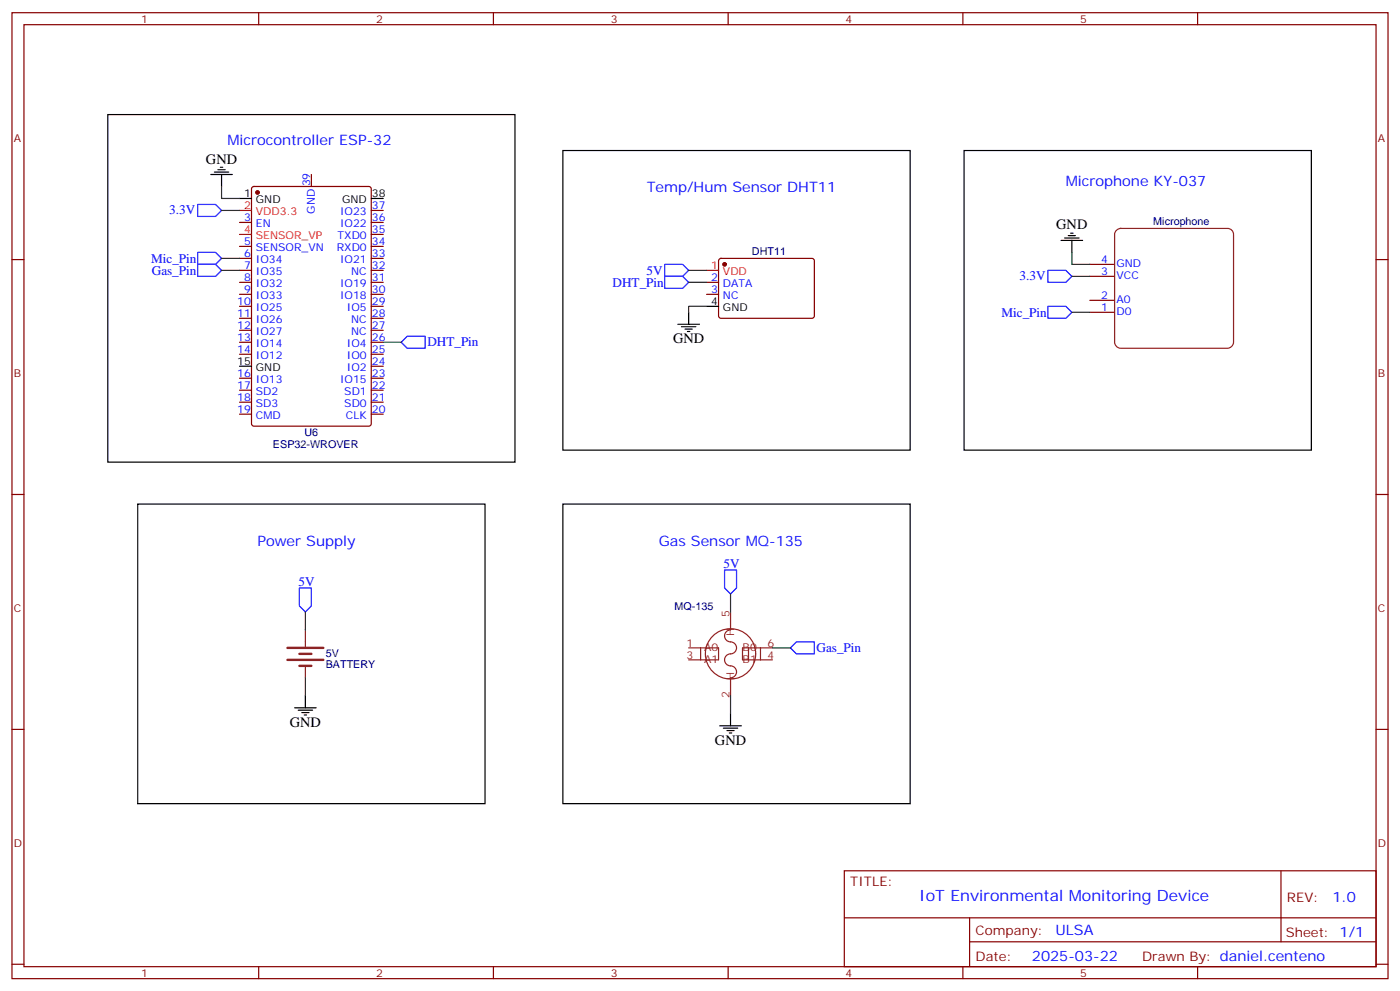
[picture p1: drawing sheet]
<svg xmlns="http://www.w3.org/2000/svg" width="412mm" height="292mm" viewBox="0 0 412 292" stroke-linecap="round" stroke-linejoin="round" font-family="sans-serif">
<g fill="none" stroke="#870000" stroke-width=".35">
<path d="M3.5 3.7h405.4v284.4h-405.4zM7.1 7.3h398.2v277.3h-398.2zM76.2 3.7v3.6M145.3 3.7v3.6M214.5 3.7v3.6M283.6 3.7v3.6M352.8 3.7v3.6M74.3 55.1l.5-.2h33.9l.6 .4 .1 69.4-.5 .7h-34.1l-.7-.4v-69.4zM91.7 51.4v3.5M3.5 76.4h3.6M70.6 65.5h3.5M70.6 72.5h3.5"/>
<path d="M70.6 76.1h3.5M70.6 79.6h3.5M109.4 65.5h3.5M109.4 72.5h3.5M109.4 76.1h3.5M109.4 79.6h3.5M109.4 69h3.5M109.4 61.9h3.5M211.9 76.3l.5-.2h27.1l.4 .7-.1 16.5-.6 .4-27.1-.1-.4-.6v-16.2zM321 77.8h7.1M405.3 76.4h3.6M70.6 83.1h3.5"/>
<path d="M70.6 86.6h3.5M70.6 90.2h3.5M70.6 93.7h3.5M70.6 97.2h3.5M109.4 83.1h3.5M109.4 86.6h3.5M109.4 90.2h3.5M109.4 93.7h3.5M109.4 97.2h3.5M208.1 83.1h3.6M208.1 86.6h3.6M321 91.9h7.1"/>
<path d="M321 88.4h7.1M321 81.4h7.1M70.6 100.8h3.5M70.6 104.3h3.5M70.6 111.3h3.5M70.6 114.9h3.5M70.6 118.4h3.5M109.4 100.8h3.5M109.4 104.3h3.5M109.4 111.3h3.5M109.4 114.9h3.5M109.4 118.4h3.5"/>
<path d="M109.4 107.8h3.5M70.6 121.9h3.5M109.4 121.9h3.5M3.5 145.6h3.6M405.3 145.6h3.6M3.5 214.7h3.6M405.3 214.7h3.6M248.7 256.3h156.6v28.3h-156.6zM377.3 256.4v20.8M248.7 270.2h156.5M285.6 277.2h119.6M285.6 270.2v14.1"/>
<path d="M3.5 283.8h3.6M76.2 284.6v3.5M145.3 284.6v3.5M214.5 284.6v3.5M283.6 284.6v3.5M352.8 284.6v3.5M405.3 283.8h3.6"/>
</g>
<g fill="#870000" stroke="#870000" stroke-width=".35">
<circle cx="213.4" cy="77.8" r=".53"/>
<circle cx="75.8" cy="56.7" r=".53"/>
</g>
<path d="M70.6 61.9h3.5M70.6 69h3.5M208.1 79.6h3.6" fill="none" stroke="#f00" stroke-width=".35"/>
<g fill="none" stroke="#000" stroke-width=".35">
<path d="M31.7 33.7h120v102.3h-120zM62.1 51.4h6.3M63.1 50.7h4.3M64.2 50h2.1M64.9 49.2h.7M65.3 51.4v3.5M70.6 58.4h3.5M109.4 58.4h3.5M165.8 44.3h102.3v88.2h-102.3zM284 44.3h102.3v88.2h-102.3zM312.6 70.8h6.3M313.6 70.1h4.3"/>
<path d="M314.7 69.4h2.1M315.4 68.7h.7M315.7 70.8v3.5M199.7 95.5h6.3M200.7 96.2h4.3M201.8 96.9h2.1M202.5 97.6h.7M202.8 91.9v3.6M208.1 90.2h3.6M70.6 107.8h3.5M40.6 148.4h102.3v88.2h-102.3zM165.8 148.4h102.3v88.2h-102.3z"/>
<path d="M86.8 208.4h6.3M87.8 209.1h4.3M88.9 209.8h2.1M89.6 210.5h.7M90 204.8v3.6M212 213.6h6.4M213.1 214.3h4.2M214.1 215.1h2.2M214.8 215.8h.7M215.2 210.1v3.5"/>
</g>
<g fill="none" stroke="#8c2424" stroke-width=".35">
<path d="M328.9 67.8l1.2-.6h31.5a1.76 1.76 0 0 1 1.8 1.8v31.8a1.89 1.89 0 0 1-1.8 1.7h-31.5a1.89 1.89 0 0 1-1.8-1.7v-31.8zM90 185.4v5M90 196v3.5M202.8 190.7h8.9v3.5h-8.9M206.4 190.7v3.5M215.2 180.1v5.3a1.82 1.82 0 0 0-1.8 2.1 1.82 1.82 0 0 0 2.3 1.5 1.83 1.83 0 0 1 1.2 2.2 1.83 1.83 0 0 1-2.2 1.3 1.83 1.83 0 0 0-1.2 2.3 1.83 1.83 0 0 0 2.2 1.3 1.76 1.76 0 0 1 1.2 1.9 1.76 1.76 0 0 1-1.7 1.5v5.3M220.5 190.7v3.5M224 190.7v3.5M227.5 190.7h-8.8v3.5h8.8"/>
<circle cx="215.2" cy="192.5" r="7.4"/>
</g>
<path d="M58.2 60.2h5.3l1.8 1.7-1.8 1.8h-5.3zM58.2 74.3h5.3l1.8 1.8-1.8 1.7h-5.3zM58.2 77.8h5.3l1.8 1.8-1.8 1.8h-5.3zM195.8 77.8h5.3l1.7 1.8-1.7 1.8h-5.3zM308.7 79.6h5.3l1.7 1.8-1.7 1.7h-5.3zM195.8 81.4h5.3l1.7 1.7-1.7 1.8h-5.3zM308.7 90.2h5.3l1.7 1.7-1.7 1.8h-5.3zM118.2 100.8l1.7-1.8h5.3v3.5h-5.3zM88.2 173.1h3.5v5.3l-1.7 1.7-1.8-1.7zM213.4 167.8h3.6v5.3l-1.8 1.7-1.8-1.7zM232.8 190.7l1.8-1.8h5.3v3.6h-5.3z" fill="none" stroke="#00f" stroke-width=".35"/>
<path d="M84.7 190.7h10.5M84.7 194.2h10.5M88.2 192.5h3.5M88.2 196h3.5" fill="none" stroke="#8c2424" stroke-width=".71"/>
<g fill="none" stroke="#008700" stroke-width=".35">
<path d="M65.3 54.9v3.5h5.3M65.3 79.6h5.3M65.3 61.9h5.3M65.3 76.1h5.3M202.8 79.6h5.3M315.7 74.3v3.5h5.3M202.8 83.1h5.3M208.1 90.2h-5.3v1.7M315.7 81.4h5.3M315.7 91.9h5.3M112.9 100.8h5.3M215.2 174.8v5.3"/>
<path d="M90 180.1v5.3M90 199.5v5.3M227.5 190.7h5.3M215.2 204.8v5.3"/>
</g>
<text font-size="4.6" fill="#00f" x="270.8" y="265.4">IoT Environmental Monitoring Device</text>
<g font-size="4.2" fill="#00f">
<text x="67" y="42.5">Microcontroller ESP-32</text>
<text x="190.5" y="56.7">Temp/Hum Sensor DHT11</text>
<text x="314" y="54.9">Microphone KY-037</text>
<text x="75.8" y="160.7">Power Supply</text>
<text x="194" y="160.7">Gas Sensor MQ-135</text>
<text x="392.5" y="265.6">1.0</text>
<text x="310.9" y="275.2">ULSA</text>
<text x="304" y="283">2025-03-22</text>
</g>
<g font-size="4.2">
<text x="60.7" y="48.1">GND</text>
<text x="311.1" y="67.5">GND</text>
<text x="198.3" y="101.1">GND</text>
<text x="85.4" y="214">GND</text>
<text x="210.6" y="219.3">GND</text>
</g>
<g font-size="3.9" fill="#00f">
<text x="49.9" y="63.1">3.3V</text>
<text x="44.5" y="77.5">Mic_Pin</text>
<text x="44.7" y="81">Gas_Pin</text>
<text x="190.5" y="80.9">5V</text>
<text x="300.3" y="82.5">3.3V</text>
<text x="180.5" y="84.4">DHT_Pin</text>
<text x="295" y="93.2">Mic_Pin</text>
<text x="125.9" y="102">DHT_Pin</text>
<text x="213.2" y="167.3">5V</text>
<text x="87.9" y="172.6">5V</text>
<text x="240.5" y="191.9">Gas_Pin</text>
</g>
<g font-size="3.9" fill="#800">
<text x="250.5" y="260.9">TITLE:</text>
<text x="379.1" y="265.6">REV:</text>
<text x="287.4" y="275.1">Company:</text>
<text x="378.7" y="275.7">Sheet: 1/1</text>
<text x="287.4" y="282.8">Date:</text>
<text x="336.4" y="282.9">Drawn By: daniel.centeno</text>
</g>
<g font-size="3.2" fill="#800">
<text x="41.6" y="6.7">1</text>
<text x="110.8" y="6.7">2</text>
<text x="179.9" y="6.7">3</text>
<text x="249.1" y="6.7">4</text>
<text x="318.2" y="6.7">5</text>
<text x="4.1" y="41.8">A</text>
<text x="405.9" y="41.8">A</text>
<text x="4.1" y="111">B</text>
<text x="405.9" y="111">B</text>
<text x="4.1" y="180.1">C</text>
<text x="405.9" y="180.1">C</text>
<text x="4.1" y="249.3">D</text>
<text x="405.9" y="249.3">D</text>
<text x="41.6" y="287.5">1</text>
<text x="110.8" y="287.5">2</text>
<text x="179.9" y="287.5">3</text>
<text x="249.1" y="287.5">4</text>
<text x="318.2" y="287.5">5</text>
</g>
<g font-size="3.2">
<text x="71.9" y="58.1">1</text>
<text x="75.4" y="59.8">GND</text>
<text x="100.8" y="59.8">GND</text>
<text x="109.5" y="58.1">38</text>
<text x="209.5" y="89.8">4</text>
<text x="213" y="91.6">GND</text>
<text x="69.9" y="107.5">15</text>
<text x="75.4" y="109.2">GND</text>
</g>
<g font-size="3.2" fill="#00f">
<text x="91.4" y="54.9" transform="rotate(-90 91.4 54.9)">39</text>
<text x="71.9" y="65.1">3</text>
<text x="92.8" y="62.9" transform="rotate(-90 92.8 62.9)">GND</text>
<text x="100.2" y="63.4">IO23</text>
<text x="109.5" y="65.1">36</text>
<text x="109.5" y="61.6">37</text>
<text x="75.4" y="66.9">EN</text>
<text x="99.5" y="70.4">TXD0</text>
<text x="100.2" y="66.9">IO22</text>
<text x="109.5" y="68.7">35</text>
<text x="71.9" y="72.2">5</text>
<text x="71.9" y="75.7">6</text>
<text x="75.4" y="73.9">SENSOR_VN</text>
<text x="75.4" y="77.5">IO34</text>
<text x="99.2" y="73.9">RXD0</text>
<text x="100.2" y="77.5">IO21</text>
<text x="109.5" y="75.7">33</text>
<text x="109.5" y="72.2">34</text>
<text x="324.4" y="77.3">4</text>
<text x="71.9" y="79.2">7</text>
<text x="71.9" y="82.8">8</text>
<text x="75.4" y="81">IO35</text>
<text x="103.5" y="81">NC</text>
<text x="109.5" y="82.8">31</text>
<text x="109.5" y="79.2">32</text>
<text x="209.5" y="82.8">2</text>
<text x="324.4" y="80.8">3</text>
<text x="328.9" y="82.2">VCC</text>
<text x="328.9" y="78.7">GND</text>
<text x="69.9" y="89.8">10</text>
<text x="71.9" y="86.3">9</text>
<text x="75.4" y="84.5">IO32</text>
<text x="75.4" y="88.1">IO33</text>
<text x="100.2" y="88.1">IO18</text>
<text x="100.2" y="84.5">IO19</text>
<text x="109.5" y="89.8">29</text>
<text x="109.5" y="86.3">30</text>
<text x="209.5" y="86.3">3</text>
<text x="213" y="84.5">DATA</text>
<text x="213" y="88.1">NC</text>
<text x="324.4" y="87.9">2</text>
<text x="328.9" y="89.3">A0</text>
<text x="69.9" y="93.3">11</text>
<text x="75.4" y="91.6">IO25</text>
<text x="75.4" y="95.1">IO26</text>
<text x="102.2" y="91.6">IO5</text>
<text x="103.5" y="95.1">NC</text>
<text x="109.5" y="93.3">28</text>
<text x="324.4" y="91.4">1</text>
<text x="328.9" y="92.8">D0</text>
<text x="69.9" y="96.9">12</text>
<text x="69.9" y="100.4">13</text>
<text x="75.4" y="98.6">IO27</text>
<text x="103.5" y="98.6">NC</text>
<text x="109.5" y="100.4">26</text>
<text x="109.5" y="96.9">27</text>
<text x="69.9" y="103.9">14</text>
<text x="75.4" y="102.2">IO14</text>
<text x="75.4" y="105.7">IO12</text>
<text x="102.2" y="105.7">IO0</text>
<text x="102.2" y="102.2">IO4</text>
<text x="109.5" y="107.5">24</text>
<text x="109.5" y="103.9">25</text>
<text x="69.9" y="111">16</text>
<text x="75.4" y="112.7">IO13</text>
<text x="100.2" y="112.7">IO15</text>
<text x="102.2" y="109.2">IO2</text>
<text x="109.5" y="111">23</text>
<text x="69.9" y="114.5">17</text>
<text x="69.9" y="118">18</text>
<text x="75.4" y="116.3">SD2</text>
<text x="75.4" y="119.8">SD3</text>
<text x="101.4" y="119.8">SD0</text>
<text x="101.4" y="116.3">SD1</text>
<text x="109.5" y="118">21</text>
<text x="109.5" y="114.5">22</text>
<text x="69.9" y="121.6">19</text>
<text x="75.4" y="123.3">CMD</text>
<text x="101.9" y="123.3">CLK</text>
<text x="109.5" y="121.6">20</text>
</g>
<g font-size="3.2" fill="#f00">
<text x="71.9" y="61.6">2</text>
<text x="75.4" y="63.4">VDD3.3</text>
<text x="71.9" y="68.7">4</text>
<text x="75.4" y="70.4">SENSOR_VP</text>
<text x="209.5" y="79.2">1</text>
<text x="213" y="81">VDD</text>
</g>
<g font-size="3.2" fill="#000080">
<text x="339.7" y="66.2">Microphone</text>
<text x="221.5" y="75">DHT11</text>
<text x="80.4" y="131.9">ESP32-WROVER</text>
<text x="89.6" y="128.3">U6</text>
<text x="198.7" y="179.5">MQ-135</text>
<text x="96" y="196.7">BATTERY</text>
<text x="96" y="193.5">5V</text>
</g>
<g font-size="3.2" fill="#8d2323">
<text x="214.8" y="181.5" transform="rotate(-90 214.8 181.5)">5</text>
<text x="202.2" y="190.4">1</text>
<text x="207.4" y="191.8">A0</text>
<text x="216.3" y="187.1" transform="rotate(-90 216.3 187.1)">H</text>
<text x="218.8" y="191.8">B0</text>
<text x="226.1" y="190.4">6</text>
<text x="202.2" y="193.9">3</text>
<text x="207.4" y="195.3">A1</text>
<text x="218.8" y="195.3">B1</text>
<text x="226.1" y="193.9">4</text>
<text x="216.3" y="200.2" transform="rotate(-90 216.3 200.2)">H</text>
<text x="214.8" y="205.4" transform="rotate(-90 214.8 205.4)">2</text>
</g>
</svg>
